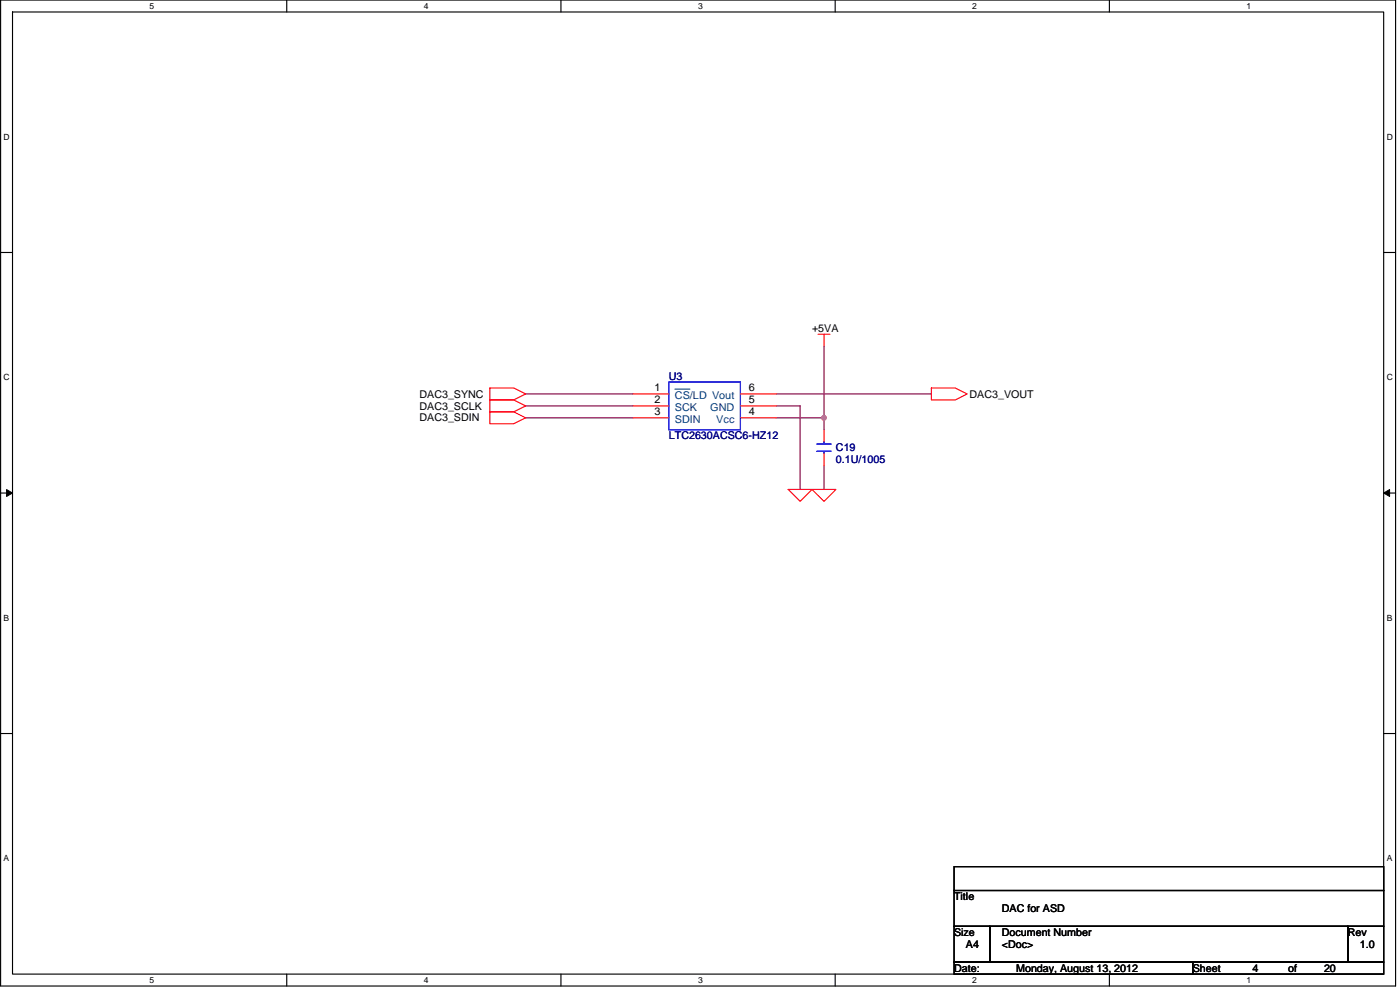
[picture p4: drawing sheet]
<svg xmlns="http://www.w3.org/2000/svg" width="420mm" height="297mm" viewBox="0 0 420 297" stroke-linecap="round" stroke-linejoin="round" font-family="sans-serif">
<path d="M.2 0h418.6v295.8h-418.6zM3.8 3.6h411.5v288.7h-411.5z" fill="none" stroke="#000" stroke-width=".34"/>
<g fill="#fff">
<path d="M44.9 .4h1.4v2.8h-1.4z"/>
<path d="M44.9 292.7h1.4v2.8h-1.4z"/>
</g>
<path d="M86.1 0v3.6M86.1 292.3v3.5" fill="none" stroke="#000" stroke-width=".34"/>
<g fill="#fff">
<path d="M127.2 .4h1.4v2.8h-1.4z"/>
<path d="M127.2 292.7h1.4v2.8h-1.4z"/>
</g>
<path d="M168.3 0v3.6M168.3 292.3v3.5" fill="none" stroke="#000" stroke-width=".34"/>
<g fill="#fff">
<path d="M209.5 .4h1.4v2.8h-1.4z"/>
<path d="M209.5 292.7h1.4v2.8h-1.4z"/>
</g>
<path d="M250.6 0v3.6M250.6 292.3v3.5" fill="none" stroke="#000" stroke-width=".34"/>
<g fill="#fff">
<path d="M291.8 .4h1.4v2.8h-1.4z"/>
<path d="M291.8 292.7h1.4v2.8h-1.4z"/>
</g>
<path d="M332.9 0v3.6M332.9 292.3v3.5" fill="none" stroke="#000" stroke-width=".34"/>
<g fill="#fff">
<path d="M374.1 .4h1.4v2.8h-1.4z"/>
<path d="M374.1 292.7h1.4v2.8h-1.4z"/>
<path d="M1.1 39.7h1.8v2.8h-1.8z"/>
<path d="M416.2 39.7h1.8v2.8h-1.8z"/>
<path d="M1.1 111.8h1.8v2.9h-1.8z"/>
<path d="M416.2 111.8h1.8v2.9h-1.8z"/>
</g>
<path d="M.2 75.8h3.6M415.3 75.8h3.5" fill="none" stroke="#000" stroke-width=".34"/>
<g fill="#fff">
<path d="M1.1 184h1.7v2.8h-1.7z"/>
<path d="M416.2 184h1.7v2.8h-1.7z"/>
</g>
<path d="M.2 147.9h3.6M415.3 147.9h3.5" fill="none" stroke="#000" stroke-width=".34"/>
<path d="M2 146.9l1.8 1-1.8 1zM415.3 147.9l1.7-1v2z" fill="#000" stroke="#000" stroke-width=".3"/>
<g fill="#fff">
<path d="M1.1 256.2h1.7v2.8h-1.7z"/>
<path d="M416.1 256.2h1.8v2.8h-1.8z"/>
</g>
<path d="M.2 220.1h3.6M415.3 220.1h3.5M286.3 277.9h10.8v10.8h-10.8zM286.3 260h129v7.2h-129zM286.3 267.2h129v10.7h-129zM297.1 277.9h107.4v10.8h-107.4zM404.5 277.9h10.8v10.8h-10.8zM286.3 288.7h71.7v3.6h-71.7zM358 288.7h57.3v3.6h-57.3z" fill="none" stroke="#000" stroke-width=".34"/>
<path d="M157.8 118.2h32.2M233 118.2h46.5M247.3 103.9v21.5M157.8 121.8h32.2M157.8 125.4h32.2M233 125.4h14.3v3.5M233 121.8h7.1v25.1M247.3 139.7v7.2" fill="none" stroke="#800040" stroke-width=".34"/>
<circle cx="247.3" cy="125.4" r=".7" fill="#f0f" stroke="#f0f" stroke-width=".34"/>
<g fill="none" stroke="#f00" stroke-width=".34">
<path d="M147 116.4h7.2l3.6 1.8-3.6 1.8h-7.2zM147 120h7.2l3.6 1.8-3.6 1.8h-7.2zM190 118.2h10.7M222.2 118.2h10.8M245.5 100.3h3.6M247.3 100.3v3.6M279.5 116.4h7.2l3.6 1.8-3.6 1.8h-7.2zM147 123.6h7.2l3.6 1.8-3.6 1.7h-7.2zM190 121.8h10.7M190 125.4h10.7M222.2 121.8h10.8M222.2 125.4h10.8"/>
<path d="M247.3 128.9v3.6M247.3 136.1v3.6M236.5 146.9h7.2l-3.6 3.5zM243.7 146.9h7.2l-3.6 3.5z"/>
</g>
<path d="M200.7 114.6h21.5v14.3h-21.5zM245.1 135.4h4.3M245.1 133.2h4.3M247.3 132.5v.7M247.3 135.4v.7" fill="none" stroke="#00f" stroke-width=".34"/>
<path d="M202.5 116.8h4.6" fill="none" stroke="#004080" stroke-width=".3"/>
<g font-size="3.2">
<text x="243.7" y="99.6">+5VA</text>
<text x="125.9" y="119.3">DAC3_SYNC</text>
<text x="196.4" y="117.5">1</text>
<text x="224.7" y="117.5">6</text>
<text x="291" y="119.3">DAC3_VOUT</text>
<text x="125.9" y="122.9">DAC3_SCLK</text>
<text x="196.4" y="121.1">2</text>
<text x="196.4" y="124.6">3</text>
<text x="224.7" y="124.6">4</text>
<text x="224.7" y="121.1">5</text>
<text x="125.9" y="126.4">DAC3_SDIN</text>
<text x="286.3" y="270.1">Title</text>
<text x="300.7" y="273.6">DAC for ASD</text>
<text x="286.3" y="280.8">Size</text>
<text x="300.7" y="280.8">Document Number</text>
<text x="404.5" y="280.8">Rev</text>
<text x="289.9" y="284.4">A4</text>
<text x="300.7" y="284.4">&lt;Doc&gt;</text>
<text x="408.1" y="284.4">1.0</text>
<text x="286.3" y="291.5">Date:</text>
<text x="305" y="291.5">Monday, August 13, 2012</text>
<text x="358" y="291.5">Sheet</text>
<text x="375.9" y="291.5">4</text>
<text x="386.6" y="291.5">of</text>
<text x="397.4" y="291.5">20</text>
</g>
<g font-size="3.2" fill="#000080">
<text x="200.7" y="113.9">U3</text>
<text x="200.7" y="131.8">LTC2630ACSC6-HZ12</text>
<text x="250.9" y="135.4">C19</text>
<text x="250.9" y="139">0.1U/1005</text>
</g>
<g font-size="3.2" fill="#004080">
<text x="202.5" y="119.6">CS/LD Vout</text>
<text x="202.5" y="123.2">SCK</text>
<text x="213.2" y="123.2">GND</text>
<text x="202.5" y="126.8">SDIN</text>
<text x="215" y="126.8">Vcc</text>
</g>
<g font-size="2.6">
<text x="44.9" y="2.7">5</text>
<text x="127.2" y="2.7">4</text>
<text x="209.5" y="2.7">3</text>
<text x="291.8" y="2.7">2</text>
<text x="374.1" y="2.7">1</text>
<text x="1.1" y="41.9">D</text>
<text x="416.2" y="41.9">D</text>
<text x="1.1" y="114.1">C</text>
<text x="416.2" y="114.1">C</text>
<text x="1.1" y="186.3">B</text>
<text x="416.2" y="186.3">B</text>
<text x="1.1" y="258.4">A</text>
<text x="416.2" y="258.4">A</text>
<text x="44.9" y="294.9">5</text>
<text x="127.2" y="294.9">4</text>
<text x="209.5" y="294.9">3</text>
<text x="291.8" y="294.9">2</text>
<text x="374.1" y="294.9">1</text>
</g>
</svg>
